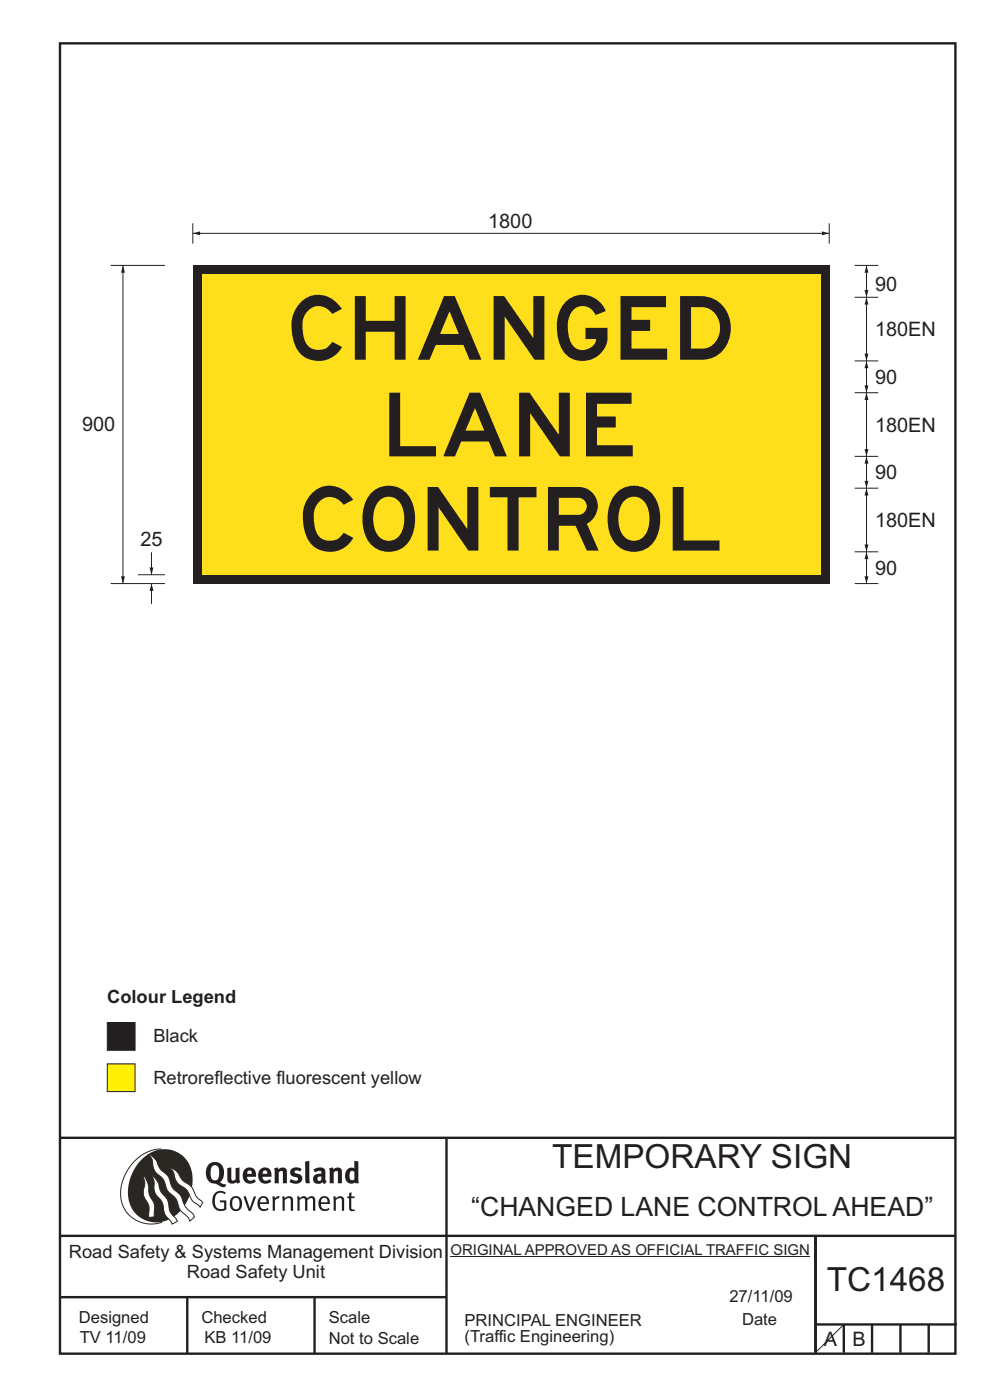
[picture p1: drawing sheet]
<svg xmlns="http://www.w3.org/2000/svg" width="210mm" height="297mm" viewBox="0 0 210 297" stroke-linecap="round" stroke-linejoin="round" font-family="sans-serif">
<g fill="none" stroke="#231f20" stroke-width=".51">
<path d="M12.7 9.2h190v278h-190zM12.7 241.4h190M94.7 241.4v45.8M12.7 275.2h82M12.7 262.2h190.1M39.7 275.2v12M66.7 275.2v12M173 262.2v24.8M173 281h30M179 281v6M185 281v6M191 281v6"/>
<path d="M197 281v6"/>
</g>
<path d="M95.5 266.7h76.3" fill="none" stroke="#231f20" stroke-width=".21"/>
<path d="M34.2 243.8a9.5 9.5 0 0 0-8.6 10.4 6.5 6.5 0 0 0 8.8 5.1" fill="none" stroke="#2a2723" stroke-width=".21"/>
<path d="M30.1 246a6.1 6.1 0 0 1 7.3-1.6 6.1 6.1 0 0 1 3.4 6.6 8.8 8.8 0 0 1-7.1 8.3 6.1 6.1 0 0 1-6.5-7.4 10.5 10.5 0 0 1 2.9-5.9z" fill-rule="evenodd" fill="#2a2723"/>
<g fill="#fff" stroke="#2a2723" stroke-width=".21">
<path d="M30.4 249.4l.3 .3 .6 1.2 .4 2.5 1 2.1 .1 2.7-1.2 .1v-2.5l-1-1.8-.2-.6 .3-2.4z" fill-rule="evenodd"/>
<path d="M36 247.7l.5 .2 .9 .6 1.3 1.9 2 1.5 1 2 1.3 1.2-.5 1-1.7-1.4-1.2-2.3-1.9-1.4-.6-.9-.4-1.5z" fill-rule="evenodd"/>
<path d="M31.7 245l.3 .1 .9 .8 1.1 2.1 1.6 1.5 1 2.5 1.6 1.5 1.2 2.6 1.6 1.6 .3 .5-1 .9-.5-.9-1.6-1.5-1-2.5-1.7-1.6-.9-2.4-1.7-1.7-.4-.9-.3-1.6z" fill-rule="evenodd"/>
<path d="M32.2 249.4l.5 .4 .7 .9 .7 2.1 1.5 1.9 .5 2.4 1.5 1.8v.2l-1.1 .6-1.5-2.1-.6-2.6-1.5-1.9-.2-.9v-1.6z" fill-rule="evenodd"/>
</g>
<g fill="#231f20">
<path d="M45.6 253.1l.5-.3 .7-.1 .6 .1 .5 .3-.2 .3-.9-.3-.8 .2-.3 .6-.1 1.1 .1 .7 .3 .5 .5 .3h.6l.4-.1v-1.3h-.8l-.1-.4h1.4v1.9l-.7 .3h-.7l-.7-.2-.5-.5-.3-.7-.1-1 .2-.8z" fill-rule="evenodd"/>
<path d="M49.5 254.3l.7-.1 .5 .5 .1 1.2-.2 .4-.3 .2h-.5l-.4-.4-.1-1zM49.2 254.1l-.5 1.1 .3 1.2 .7 .5 1-.1 .4-.4 .2-.5v-.8l-.2-.7-.3-.4-.5-.2h-.6z" fill-rule="evenodd"/>
<path d="M51.6 253.9l.5-.1 .9 2.6 .8-2.6h.5l-1.1 3.1h-.5z" fill-rule="evenodd"/>
<path d="M55.4 254.3l.4-.2 .4 .2 .3 .2v.6h-1.3zM55.1 254.1l-.5 1v.7l.3 .6 .4 .4 .5 .1 1.1-.2 .1-.1-.2-.3-.6 .2-.7-.1-.2-.3-.1-.5v-.2h1.8l-.2-1.2-.8-.4h-.5z" fill-rule="evenodd"/>
<path d="M57.7 253.9l.5-.1 .1 .5 .5-.4 .5-.1-.2 .5-.4 .1-.3 .3-.1 2.2h-.5z" fill-rule="evenodd"/>
<path d="M59.8 253.9l.5-.1a.24 .24 0 0 0 .1 .4 .24 .24 0 0 0 .3-.2l.8-.2 .6 .4 .1 2.7h-.5v-2.4l-.2-.2-.3-.1-.8 .4v2.3h-.5z" fill-rule="evenodd"/>
<path d="M63 253.9l.5-.1a.24 .24 0 0 0 .1 .4 .24 .24 0 0 0 .3-.3l.6-.1 .5 .2a.23 .23 0 0 0 .2 .2 .23 .23 0 0 0 .2-.2l.8-.2 .6 .4 .1 2.7h-.5v-2.4l-.1-.2-.3-.1-.8 .5v2.2h-.5v-2.4l-.1-.2-.3-.1-.7 .4v2.3h-.5z" fill-rule="evenodd"/>
<path d="M68.4 254.3l.4-.2 .4 .2 .3 .8h-1.4zM68 254.1l-.4 1v.7l.2 .6 .4 .4 .5 .1 1-.2 .2-.1-.2-.3-.6 .2-.7-.1-.2-.4-.1-.6h1.9l-.2-1.1-.4-.4-.5-.1h-.5z" fill-rule="evenodd"/>
<path d="M70.7 253.9l.4-.1a.24 .24 0 0 0 .2 .4 .24 .24 0 0 0 .3-.2l.8-.2 .5 .4 .1 2.7h-.5v-2.3l-.1-.3-.3-.1-.9 .4v2.3h-.4z" fill-rule="evenodd"/>
<path d="M74.1 253.1l.5-.1-.1 .8h.8l-.2 .4h-.6v2.2l.2 .2 .5-.1 .1 .4h-.3h-.6l-.3-.4-.1-2.3h-.3v-.4h.3z" fill-rule="evenodd"/>
<path d="M45 247.4l.4-.2h.4l.6 .6v1.8l-.2 .5-.3 .3-.7-.1-.4-.5-.1-1.5zM44.3 247l-.4 .6-.2 .9v1l.4 .8 .6 .6 1.1 .3 1.5 .7 .5-.1 .2-.6h-.6l-.8-.4 .7-.9 .2-1.5a1.91 1.91 0 0 0-1.1-1.7 1.91 1.91 0 0 0-2.1 .3z" fill-rule="evenodd"/>
<path d="M48.2 247.8l.9-.1v2.4l.1 .3 .3 .1 .5-.3v-2.3l.8-.2v2.6l.2 .5-.7 .3a.39 .39 0 0 0-.7 0h-.8l-.5-.5z" fill-rule="evenodd"/>
<path d="M52.6 248.5l.3-.2 .3 .1 .2 .6h-1zM51.9 248.1l-.3 .5-.1 .7 .1 .8 .3 .6 .5 .3 .6 .1 .7-.1 .6-.3-.4-.5-.4 .2-.5 .1-.4-.2-.2-.4v-.2h1.9l-.1-1-.3-.7-1-.3-.5 .1z" fill-rule="evenodd"/>
<path d="M55.9 248.5l.3-.2 .3 .1 .2 .6h-1zM55.2 248.1l-.3 .5-.1 .8 .1 .7 .3 .6 .5 .3 .6 .1 .7-.1 .6-.3-.4-.5-.5 .3-.6-.1-.4-.5v-.2h1.9l-.1-1-.3-.6-.5-.3-.5-.1-.5 .1z" fill-rule="evenodd"/>
<path d="M58.1 247.9l.8-.2 .1 .4 1-.4 .7 .3 .2 .5v2.5h-.9v-2.2l-.2-.4-.7 .3v2.3h-.8z" fill-rule="evenodd"/>
<path d="M61.8 248l.9-.3 1.3 .3-.3 .6-.8-.3-.4 .3 .1 .3 1 .3 .4 .4 .1 .8-.5 .5-1 .2-1.2-.3 .3-.7 1.1 .4h.2l.2-.3-.1-.3-1-.3-.4-.3-.1-.7z" fill-rule="evenodd"/>
<path d="M67.4 249.8l.8-.2v.7l-.4 .2h-.3l-.2-.3zM66.5 248.1l.3 .7 .8-.4 .5 .2a.35 .35 0 0 1 0 .4 .35 .35 0 0 1-.5 0l-1 .4-.2 1 .2 .4 .3 .3h1.1a.49 .49 0 0 1 .9 .1l.4-.5-.3-.4v-1.8l-.1-.5-.5-.2-.6-.1z" fill-rule="evenodd"/>
<path d="M69.8 247.9l.8-.2 .1 .4 1-.4 .7 .3 .1 .5v2.5h-.8v-2.3l-.3-.3-.6 .3v2.3h-.9z" fill-rule="evenodd"/>
<path d="M74.4 248.5l.4-.1 .4 .2v1.6l-.4 .2-.4-.1-.2-.3v-1zM75.2 246.3v1.3a.19 .19 0 0 1-.1 .3 .19 .19 0 0 1-.3-.2l-.8 .2-.5 .5-.3 .9 .1 1 .4 .5 .5 .3h.6l.5-.2 .1 .1h.7l-.1-4.6z" fill-rule="evenodd"/>
<path d="M64.7 246.5l.9-.2 .2 4.7h-.9l-.1-.3z" fill-rule="evenodd"/>
</g>
<path d="M22.8 225.7h5.8v5.9h-5.8z" fill-rule="evenodd" fill="#fff101" stroke="#231f20" stroke-width=".21"/>
<path d="M22.8 216.9h5.8v5.9h-5.8z" fill-rule="evenodd" fill="#231f20" stroke="#231f20" stroke-width=".21"/>
<path d="M40.9 49.5h135M179 281l-6 6" fill="none" stroke="#231f20" stroke-width=".21"/>
<g fill="#231f20">
<path d="M174.4 49.1l1.5 .4-1.5 .4z"/>
<path d="M40.9 49.5l1.5-.4v.8z"/>
</g>
<path d="M40.9 47.4v4.3M175.9 47.4v4.3" fill="none" stroke="#231f20" stroke-width=".21"/>
<path d="M40.9 56.3h135v67.5h-135z" fill-rule="evenodd" fill="#231f20"/>
<path d="M42.8 58.2h131.2v63.7h-131.2z" fill-rule="evenodd" fill="#ffdf1b"/>
<path d="M183.8 56.3v6.8" fill="none" stroke="#231f20" stroke-width=".21"/>
<g fill="#231f20">
<path d="M183.4 61.5h.8l-.4 1.6z"/>
<path d="M183.8 56.3l.4 1.6h-.8z"/>
</g>
<path d="M181.3 56.3h5M181.3 63.1h5M181.3 76.6h5M183.8 63.1v13.5" fill="none" stroke="#231f20" stroke-width=".21"/>
<g fill="#231f20">
<path d="M183.4 75h.8l-.4 1.6z"/>
<path d="M183.8 63.1l.4 1.5h-.8z"/>
</g>
<path d="M183.8 117.1v6.7" fill="none" stroke="#231f20" stroke-width=".21"/>
<g fill="#231f20">
<path d="M183.4 122.3h.8l-.4 1.5z"/>
<path d="M183.8 117.1l.4 1.5h-.8z"/>
</g>
<path d="M181.3 117.1h5M183.8 103.6v13.5M181.3 123.8h5" fill="none" stroke="#231f20" stroke-width=".21"/>
<g fill="#231f20">
<path d="M183.4 115.5h.8l-.4 1.6z"/>
<path d="M183.8 103.6l.4 1.5h-.8z"/>
</g>
<path d="M183.8 96.8v6.8" fill="none" stroke="#231f20" stroke-width=".21"/>
<g fill="#231f20">
<path d="M183.4 102h.8l-.4 1.6z"/>
<path d="M183.8 96.8l.4 1.6h-.8z"/>
</g>
<path d="M181.3 96.8h5M183.8 83.3v13.5M181.3 103.6h5" fill="none" stroke="#231f20" stroke-width=".21"/>
<g fill="#231f20">
<path d="M183.4 95.3h.8l-.4 1.5z"/>
<path d="M183.8 83.3l.4 1.6h-.8z"/>
</g>
<path d="M183.8 76.6v6.7" fill="none" stroke="#231f20" stroke-width=".21"/>
<g fill="#231f20">
<path d="M183.4 81.8h.8l-.4 1.5z"/>
<path d="M183.8 76.6l.4 1.5h-.8z"/>
</g>
<path d="M23.5 56.3h11.5M26.1 56.3v67.5M181.3 83.3h5M23.5 123.8h11.5M29.3 121.9h5.7" fill="none" stroke="#231f20" stroke-width=".21"/>
<g fill="#231f20">
<path d="M25.7 122.3h.8l-.4 1.5z"/>
<path d="M26.1 56.3l.4 1.6h-.8z"/>
</g>
<path d="M32.1 117.2v4.7" fill="none" stroke="#231f20" stroke-width=".21"/>
<path d="M31.7 120.4h.9l-.5 1.5z" fill="#231f20"/>
<path d="M32.1 123.8v4.3" fill="none" stroke="#231f20" stroke-width=".21"/>
<path d="M32.1 123.8l.5 1.6h-.9z" fill="#231f20"/>
<g font-size="13.5" fill="#231f20">
<text x="61.8" y="76.3">CHANGED</text>
<text x="82.6" y="96.8">LANE</text>
<text x="64.2" y="116.8">CONTROL</text>
</g>
<g font-size="7.1" fill="#231f20">
<text x="117.1" y="247.8">TEMPORARY SIGN</text>
<text x="175.4" y="274">TC1468</text>
</g>
<text font-size="5.6" fill="#231f20" x="100" y="258">“CHANGED LANE CONTROL AHEAD”</text>
<g font-size="4.2" fill="#231f20">
<text x="103.5" y="48.4">1800</text>
<text x="185.6" y="61.7">90</text>
<text x="185.6" y="71.3">180EN</text>
<text x="185.6" y="81.4">90</text>
<text x="17.4" y="91.5">900</text>
<text x="185.6" y="91.6">180EN</text>
<text x="185.6" y="101.6">90</text>
<text x="185.6" y="111.8">180EN</text>
<text x="29.8" y="115.9">25</text>
<text x="185.6" y="121.9">90</text>
<text x="174.7" y="285.6">A</text>
<text x="180.9" y="285.6">B</text>
</g>
<g font-size="3.9" fill="#231f20">
<text x="22.7" y="212.8">Colour Legend</text>
<text x="32.5" y="221.1">Black</text>
<text x="32.5" y="229.9">Retroreflective fluorescent yellow</text>
<text x="14.6" y="266.8">Road Safety &amp; Systems Management Division</text>
<text x="39.6" y="271.1">Road Safety Unit</text>
</g>
<g font-size="3.5" fill="#231f20">
<text x="16.7" y="280.6">Designed</text>
<text x="42.7" y="280.6">Checked</text>
<text x="69.7" y="280.6">Scale</text>
<text x="98.5" y="281.4">PRINCIPAL ENGINEER</text>
<text x="154.7" y="276.2">27/11/09</text>
<text x="157.4" y="281.2">Date</text>
<text x="16.9" y="284.8">TV 11/09</text>
<text x="43.3" y="284.9">KB 11/09</text>
<text x="69.7" y="285.2">Not to Scale</text>
<text x="98.5" y="284.8">(Traffic Engineering)</text>
</g>
<text font-size="3.2" fill="#231f20" x="95.5" y="266.3">ORIGINAL APPROVED AS OFFICIAL TRAFFIC SIGN</text>
</svg>
